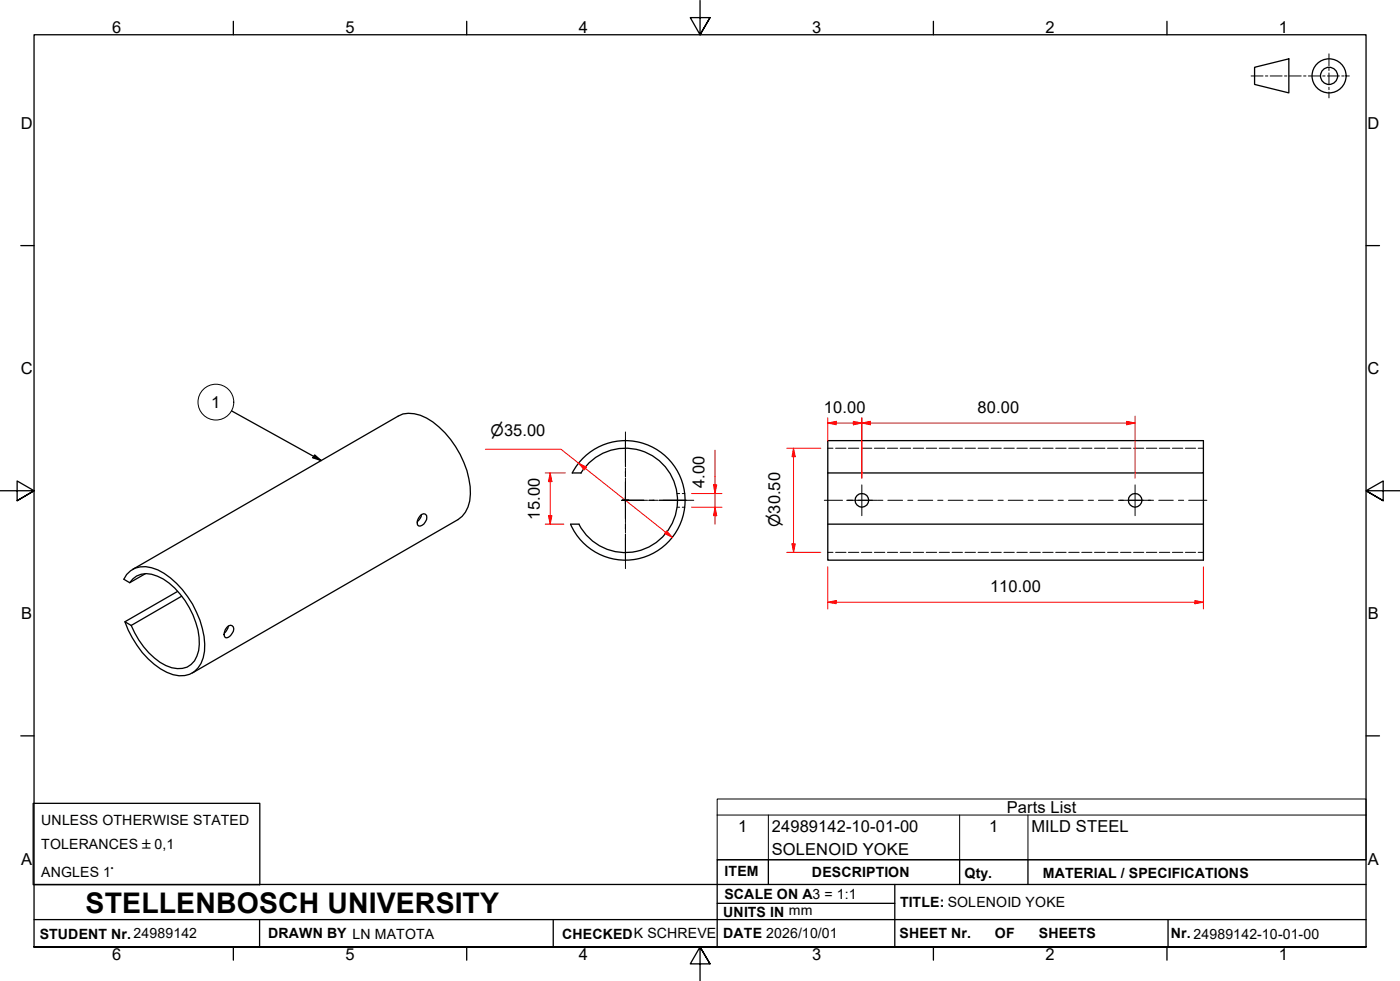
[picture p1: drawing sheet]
<svg xmlns="http://www.w3.org/2000/svg" width="410mm" height="287mm" viewBox="0 0 410 287" stroke-linecap="round" stroke-linejoin="round" font-family="sans-serif">
<!-- layer: Hidden Edges(ISO) -->
<g fill="none" stroke="#000" stroke-width=".29">
<path d="M242.4 131.2h1.5M244.7 131.2h3M248.4 131.2h3.1M252.2 131.2h3.1M256 131.2h3.1M259.8 131.2h3M263.6 131.2h3M267.4 131.2h3M271.2 131.2h3.1M275 131.2h3M278.8 131.2h3M282.6 131.2h3"/>
<path d="M286.4 131.2h3M290.2 131.2h3M293.9 131.2h3.1M297.8 131.2h3M301.6 131.2h3M305.3 131.2h3.1M309.1 131.2h3.1M312.9 131.2h3.1M316.7 131.2h3M320.5 131.2h3M324.3 131.2h3M328.1 131.2h3.1"/>
<path d="M331.9 131.2h3M335.7 131.2h3M339.5 131.2h3M343.3 131.2h3M347.1 131.2h3M350.8 131.2h1.6M198.2 148.5h.8M198.2 144.5h.8M199.8 148.5h.7M199.8 144.5h.7M242.4 161.7h1.5M244.7 161.7h3"/>
<path d="M248.4 161.7h3.1M252.2 161.7h3.1M256 161.7h3.1M259.8 161.7h3M263.6 161.7h3M267.4 161.7h3M271.2 161.7h3.1M275 161.7h3M278.8 161.7h3M282.6 161.7h3M286.4 161.7h3M290.2 161.7h3"/>
<path d="M293.9 161.7h3.1M297.8 161.7h3M301.6 161.7h3M305.3 161.7h3.1M309.1 161.7h3.1M312.9 161.7h3.1M316.7 161.7h3M320.5 161.7h3M324.3 161.7h3M328.1 161.7h3.1M331.9 161.7h3M335.7 161.7h3"/>
<path d="M339.5 161.7h3M343.3 161.7h3M347.1 161.7h3M350.8 161.7h1.6"/>
</g>
<!-- layer: Visible Edges(ISO) -->
<g fill="none" stroke="#000" stroke-width=".38">
<path d="M167.5 138.5a17.5 17.5 0 0 1 26.9-5.4 17.5 17.5 0 0 1-.9 27.4 17.5 17.5 0 0 1-26.4-7M167.6 138.4h2.6M170.1 138.5a15.3 15.3 0 0 1 23.2-3.4 15.3 15.3 0 0 1-.9 23.5 15.3 15.3 0 0 1-22.9-5.1M242.4 129h110v9.4h-110zM242.4 138.4v25.6h110v-25.6M123 151l1.1-.6 .4 .1a1.66 1.66 0 0 1 0 2.3 1.87 1.87 0 0 1-1.9 1.1 2.08 2.08 0 0 1 .4-2.9zM123.4 150.6a3.2 3.2 0 0 1-1.2 2.1M167.1 153.4h2.5M242.4 153.4h110M38 170.6a6.1 6.1 0 0 1 8.1-1.9 22.8 22.8 0 0 1 11.2 13.6 13.1 13.1 0 0 1-.3 11.1 6.4 6.4 0 0 1-8.4 1.4 22.2 22.2 0 0 1-10.2-11.7M38.8 166.7l77.8-44.9a8.3 8.3 0 0 1 8.3 .6 27.2 27.2 0 0 1 12.8 22.2 8.9 8.9 0 0 1-3.6 7.5l-77.8 44.9M42.6 167.9l-4.6 2.7-1.7-1a6.4 6.4 0 0 1 8.1-3.4 21.9 21.9 0 0 1 12 10.7 25.1 25.1 0 0 1 3.5 13.7 7.2 7.2 0 0 1-7.4 7.2 17.5 17.5 0 0 1-10.8-6.8 31.7 31.7 0 0 1-5.1-9"/>
<path d="M52 173.1l-15.4 8.9 1.8 1.1M53.2 174.5l-14.8 8.6M66.4 183.7l1.1-.7 .4 .1a1.52 1.52 0 0 1 0 2.3 1.83 1.83 0 0 1-1.9 1.2 2.14 2.14 0 0 1 .4-2.9zM66.9 183.3l-.5 1.1-.7 1"/>
<circle cx="252.4" cy="146.5" r="1.98"/>
<circle cx="332.4" cy="146.5" r="1.98"/>
</g>
<!-- layer: Symbols(ISO) -->
<g fill="none" stroke="#000" stroke-width=".29">
<path d="M210 238.6v-4.7h190v4.7M210 238.6v13.1h190v-13.1M210 238.6h190M225 238.6v13.1M281 238.6v13.1M301 238.6v13.1"/>
<circle cx="63.2" cy="117.7" r="5.2"/>
</g>
<!-- layer: Border_0 -->
<g fill="none" stroke="#000" stroke-width=".38">
<path d="M68.3 6.2v4M136.7 6.2v4M205 .1v10.1l-2.9-5h5.8l-2.9 5 2.9-5M273.3 6.2v4M341.7 6.2v4M6.1 71.9h3.9M400 71.9h3.9M0 143.7h10l-5-2.9v5.8l5-2.9-5 2.9M410 143.7h-10l5-2.9v5.8l-5-2.9 5 2.9M6.1 215.4h3.9M400 215.4h3.9M10 277.2v-267h390v267h-390h390"/>
<path d="M68.3 277.2v3.9M136.7 277.2v3.9M273.3 277.2v3.9M341.7 277.2v3.9M207.9 282.1l-2.9-4.9 2.9 4.9h-5.8l2.9-4.9v10"/>
</g>
<!-- layer: Sketch Geometry(ISO) -->
<g fill="none" stroke="#000" stroke-width=".38">
<path d="M367.3 19.7l10.1-2.5v10l-10.1-2.5zM9.7 235.2h66.4v23.8h-66.4zM10 258.9h390M225 251.7v7.2M262 258.9v18.3M281 251.7v7.2M301 251.7v7.2M400 251.7h-190v25.5M10 277.2h390M10 269.2h390M76 269.2v8M162 269.2v8"/>
<path d="M210 264.4h52M342 269.2v8"/>
<circle cx="389.2" cy="22.2" r="5"/>
<circle cx="389.2" cy="22.2" r="2.51"/>
</g>
<g fill="none" stroke="#000" stroke-width=".29">
<path d="M389.1 15.8v3.5M389.1 20v.7M366.3 22.2h3.5M370.5 22.2h.7M371.9 22.2h3.5M376.1 22.2h.7M377.5 22.2h3.5M381.7 22.2h.7M383.1 22.2h3.5M387.3 22.2h.7M388.7 22.2h3.5M389.1 21.4v3.4"/>
<path d="M389.1 25.5v.7M389.1 26.9v1.8M392.9 22.2h.7M394.3 22.2h.8"/>
</g>
<!-- layer: Symbols(ISO) -->
<path d="M67.8 120.3l26.2 14.5M92.1 133.2l1.9 1.6-2.4-.8z" fill="none" stroke="#000" stroke-width=".38"/>
<path d="M92.1 133.2l1.9 1.6-2.4-.8z" fill="#000"/>
<!-- layer: Center Mark(ISO) -->
<path d="M183.1 140v6.4v-1M183.1 126.4v9.1M183.1 137v1.4M182.1 146.4h1h-1M183.1 147.5v-1.1v6.6M183.1 154.4v1.6M183.1 157.4v9M184.1 146.4h-1h6.5M191.1 146.4h1.6M194.1 146.4h9" fill="none" stroke="#000" stroke-width=".29"/>
<!-- layer: Centerline(ISO) -->
<g fill="none" stroke="#000" stroke-width=".29">
<path d="M241.4 146.4h5.3M248.2 146.4h1.5M251.2 146.4h4.3M257 146.4h1.5M260 146.4h4.3M265.8 146.4h1.5M268.8 146.4h4.3M274.6 146.4h1.5M277.6 146.4h4.3M283.4 146.4h1.5M286.4 146.4h4.3M292.2 146.4h1.6"/>
<path d="M295.2 146.4h4.3M301.1 146.4h1.4M304 146.4h4.4M309.8 146.4h1.5M312.9 146.4h4.2M318.6 146.4h1.6M321.6 146.4h4.3M327.5 146.4h1.4M330.5 146.4h4.3M336.2 146.4h1.6M339.3 146.4h4.2M345.1 146.4h1.5"/>
<path d="M348 146.4h5.4"/>
</g>
<!-- layer: Dimensions(ISO) -->
<path d="M169.4 135.6l2 1.5" fill="none" stroke="#f00" stroke-width=".29"/>
<path d="M169.4 135.6l2.3 1.1-.6 .9z" fill="#f00"/>
<path d="M169.4 135.6l2.3 1.1-.6 .9zM194.9 155.8l1.9 1.5" fill="none" stroke="#f00" stroke-width=".29"/>
<path d="M195.2 155.4l1.6 1.9-2.2-1.1z" fill="#f00"/>
<path d="M142.1 131.5h22.2l5.1 4.1M171.4 137.1l23.5 18.7M232.3 131.2v2.5M195.2 155.4l1.6 1.9-2.2-1.1z" fill="none" stroke="#f00" stroke-width=".29"/>
<path d="M232.3 131.2l.6 2.5h-1z" fill="#f00"/>
<path d="M232.3 131.2l.6 2.5h-1zM232.3 159.2v2.5" fill="none" stroke="#f00" stroke-width=".29"/>
<path d="M231.9 159.2h1l-.6 2.5z" fill="#f00"/>
<path d="M230.4 131.2h9.9M232.3 133.7v25.5M231.9 159.2h1l-.6 2.5zM230.4 161.7h9.9M242.4 176.3h2.5" fill="none" stroke="#f00" stroke-width=".29"/>
<path d="M242.4 176.3l2.5-.5v.9z" fill="#f00"/>
<path d="M242.4 176.3l2.5-.5v.9zM349.9 176.3h2.5" fill="none" stroke="#f00" stroke-width=".29"/>
<path d="M349.9 175.8l2.5 .5-2.5 .4z" fill="#f00"/>
<path d="M209.4 141.9v2.6M242.4 165.9v12.4M244.9 176.3h105M349.9 175.8l2.5 .5-2.5 .4zM352.4 165.9v12.4" fill="none" stroke="#f00" stroke-width=".29"/>
<!-- layer: Center Mark(ISO) -->
<path d="M183.1 128.7v7.9M183.1 138.1v1.5M182.1 146.4h1h-1M183.1 141v5.4v-1M183.1 147.5v-1.1v5.4M183.1 153.3v1.5M183.1 156.4v7.8M184.1 146.4h-1h5.4M190 146.4h1.5M193 146.4h7.9" fill="none" stroke="#000" stroke-width=".29"/>
<!-- layer: Dimensions(ISO) -->
<path d="M208.9 141.9h1l-.5 2.6z" fill="#f00"/>
<path d="M208.9 141.9h1l-.5 2.6zM209.4 148.5v2.5" fill="none" stroke="#f00" stroke-width=".29"/>
<path d="M209.4 148.5l.5 2.5h-1z" fill="#f00"/>
<path d="M161.1 138.4v2.6M209.4 131.8v10.1M202.5 148.5h8.9M202.5 144.5h8.9M209.4 148.5l.5 2.5h-1zM209.4 144.5v4M209.4 151v2.4" fill="none" stroke="#f00" stroke-width=".29"/>
<path d="M161.1 138.4l.5 2.6h-1z" fill="#f00"/>
<path d="M161.1 138.4l.5 2.6h-1zM161.1 151v2.4" fill="none" stroke="#f00" stroke-width=".29"/>
<path d="M160.6 151h1l-.5 2.4z" fill="#f00"/>
<path d="M159.6 138.4h5.9M249.9 123.8h2.4M159.6 153.4h5.5M160.6 151h1l-.5 2.4zM161.1 141v10" fill="none" stroke="#f00" stroke-width=".29"/>
<!-- layer: Center Mark(ISO) -->
<path d="M247.9 146.4h9M252.3 141.9v9.1M327.9 146.4h9M332.4 141.9v9.1" fill="none" stroke="#000" stroke-width=".29"/>
<!-- layer: Dimensions(ISO) -->
<path d="M249.9 123.3l2.4 .5-2.4 .5z" fill="#f00"/>
<path d="M242.4 123.8h2.5M249.9 123.3l2.4 .5-2.4 .5z" fill="none" stroke="#f00" stroke-width=".29"/>
<path d="M242.4 123.8l2.5-.5v1z" fill="#f00"/>
<path d="M242.4 123.8l2.5-.5v1zM242.4 122.3v6.9M244.9 123.8h5M252.3 123.8h2.6M252.3 122.3v17.7" fill="none" stroke="#f00" stroke-width=".29"/>
<path d="M252.3 123.8l2.6-.5v1z" fill="#f00"/>
<path d="M252.3 123.8l2.6-.5v1zM329.9 123.8h2.5" fill="none" stroke="#f00" stroke-width=".29"/>
<path d="M329.9 123.3l2.5 .5-2.5 .5z" fill="#f00"/>
<path d="M252.3 122.3v17.7M254.9 123.8h75M329.9 123.3l2.5 .5-2.5 .5zM332.4 121.8v18.2" fill="none" stroke="#f00" stroke-width=".29"/>
<text font-size="8.3" x="25.1" y="267.2">STELLENBOSCH UNIVERSITY</text>
<g font-size="4.8">
<text x="32.8" y="9.7">6</text>
<text x="101.2" y="9.7">5</text>
<text x="169.5" y="9.7">4</text>
<text x="237.8" y="9.7">3</text>
<text x="306.1" y="9.7">2</text>
<text x="374.5" y="9.7">1</text>
<text x="6.1" y="37.8">D</text>
<text x="400.4" y="37.8">D</text>
<text x="6.1" y="109.6">C</text>
<text x="400.4" y="109.6">C</text>
<text x="61.8" y="119.5">1</text>
<text x="241.2" y="120.8">10.00</text>
<text x="286.3" y="120.8">80.00</text>
<text x="206.3" y="142.8" transform="rotate(-90 206.3 142.8)">4.00</text>
<text x="158.1" y="152.1" transform="rotate(-90 158.1 152.1)">15.00</text>
<text x="289.9" y="173.2">110.00</text>
<text x="6.2" y="181.3">B</text>
<text x="400.5" y="181.3">B</text>
<text x="294.8" y="238">Parts List</text>
<text x="216.2" y="243.6">1</text>
<text x="226" y="243.6">24989142-10-01-00</text>
<text x="289.6" y="243.6">1</text>
<text x="302" y="243.7">MILD STEEL</text>
<text x="226" y="250.1">SOLENOID YOKE</text>
<text x="6.2" y="253.1">A</text>
<text x="400.5" y="253.1">A</text>
<text x="32.8" y="281.1">6</text>
<text x="101.2" y="281.1">5</text>
<text x="169.5" y="281.1">4</text>
<text x="237.8" y="281.1">3</text>
<text x="306.1" y="281.1">2</text>
<text x="374.5" y="281.1">1</text>
</g>
<g font-size="4.6">
<text x="143.6" y="127.6">⌀35.00</text>
<text x="228.5" y="154.3" transform="rotate(-90 228.5 154.3)">⌀30.50</text>
</g>
<g font-size="4.1">
<text x="12.1" y="241.6">UNLESS OTHERWISE STATED</text>
<text x="12.1" y="248.5">TOLERANCES ±0,1</text>
<text x="12.1" y="256.7">ANGLES 1°</text>
<text x="212.2" y="256.5">ITEM</text>
<text x="237.7" y="256.7">DESCRIPTION</text>
<text x="282.4" y="256.9">Qty.</text>
<text x="305.4" y="256.9">MATERIAL / SPECIFICATIONS</text>
<text x="212.1" y="263">SCALE ON A3 = 1:1</text>
<text x="211.8" y="268.4">UNITS IN mm</text>
<text x="263.5" y="265.6">TITLE: SOLENOID YOKE</text>
<text x="11.6" y="274.8">STUDENT Nr. 24989142</text>
<text x="78.5" y="274.6">DRAWN BY LN MATOTA</text>
<text x="164.6" y="274.8">CHECKEDK SCHREVE</text>
<text x="211.8" y="274.6">DATE 2026/10/01</text>
<text x="263.4" y="274.6">SHEET Nr.</text>
<text x="291.3" y="274.6">OF</text>
<text x="304.2" y="274.6">SHEETS</text>
<text x="342.8" y="274.5">Nr. 24989142-10-01-00</text>
</g>
</svg>
